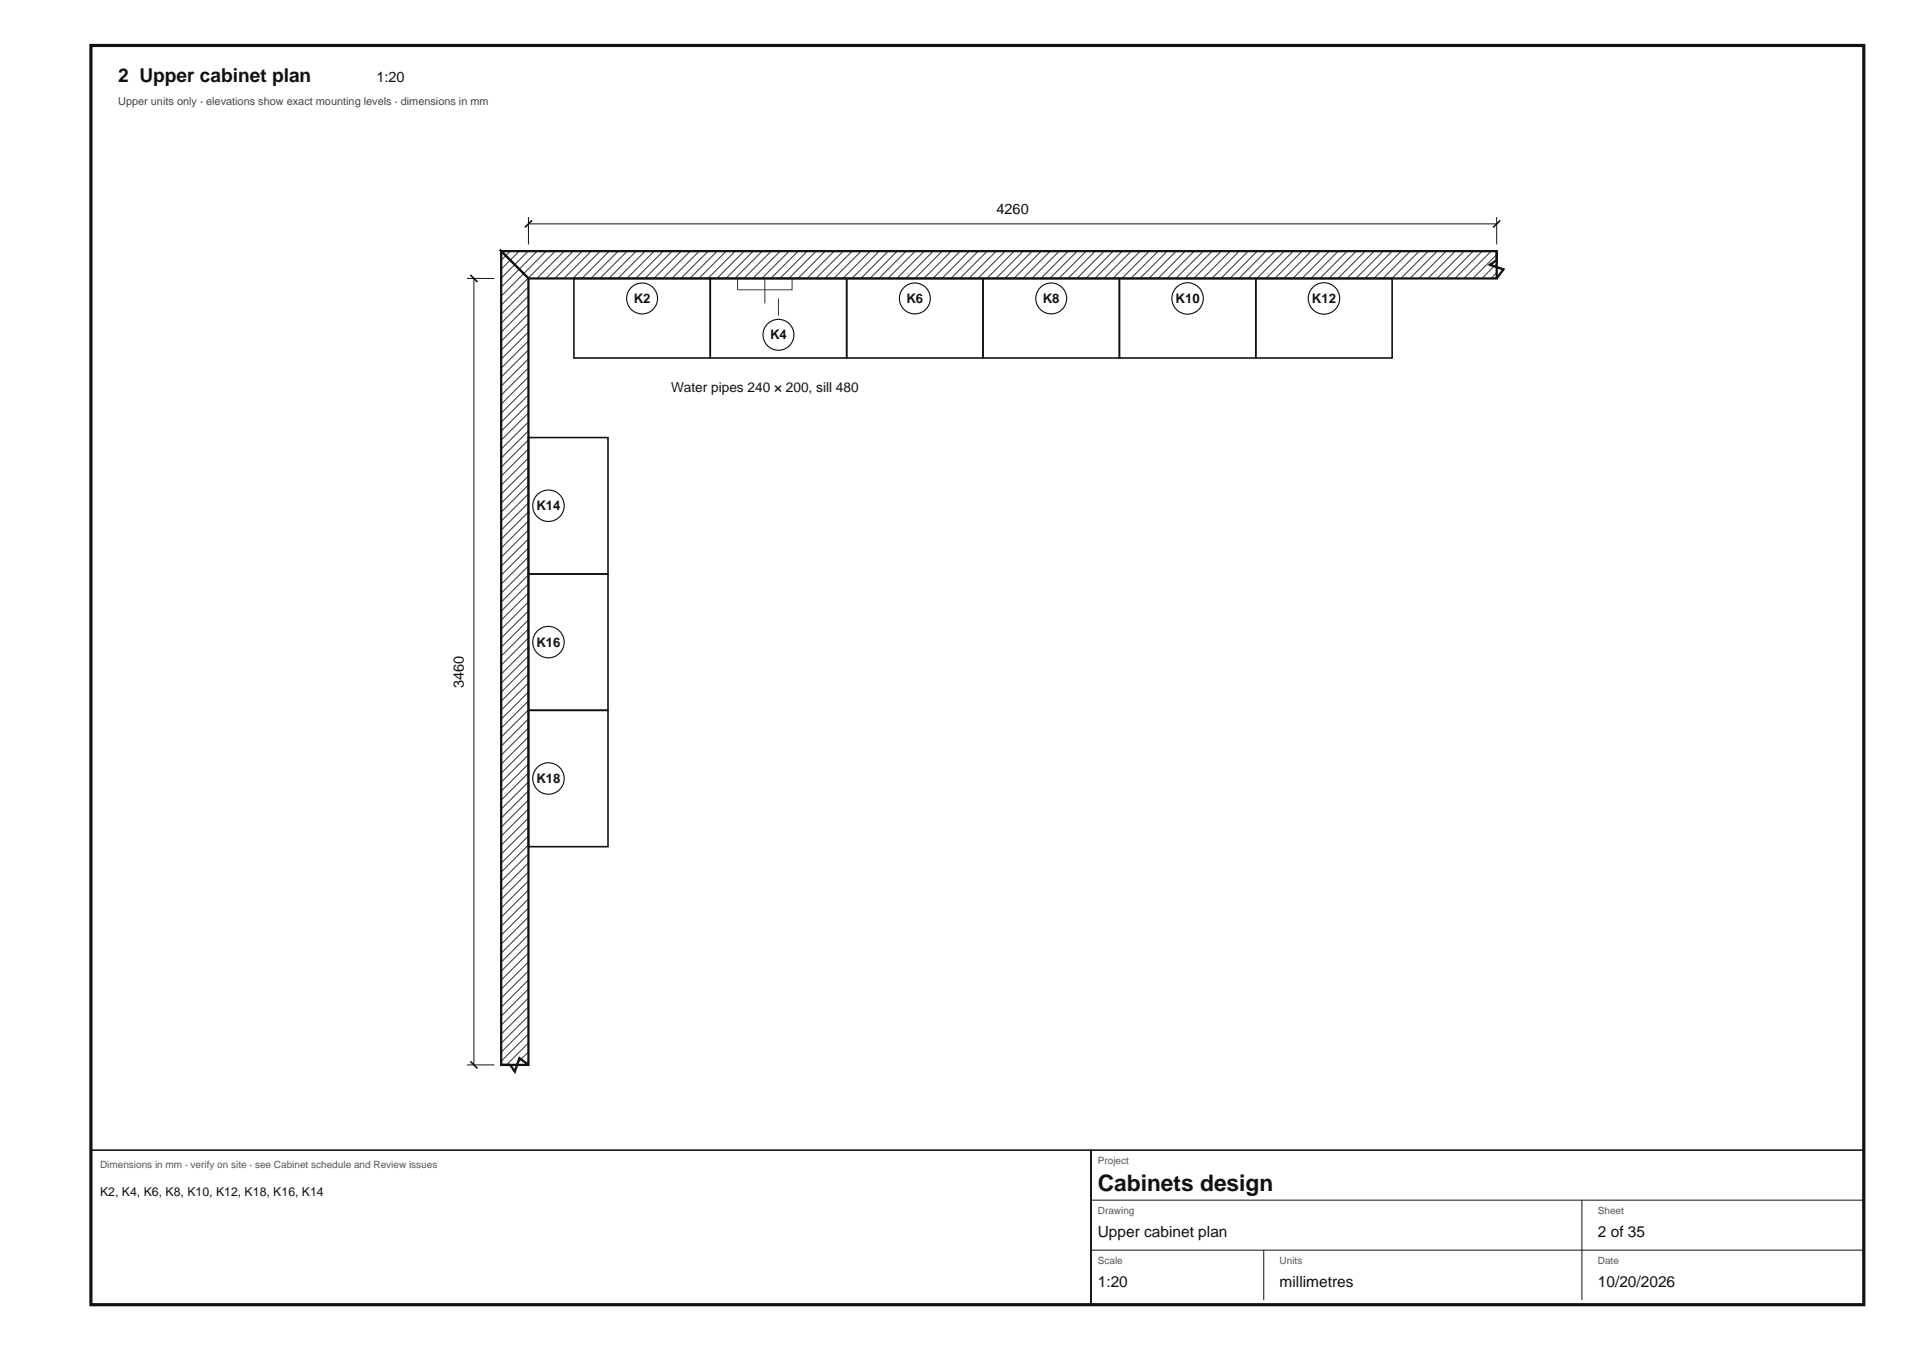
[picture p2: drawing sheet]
<svg xmlns="http://www.w3.org/2000/svg" width="420mm" height="297mm" viewBox="0 0 420 297" stroke-linecap="round" stroke-linejoin="round" font-family="sans-serif">
<path d="M20 10h390.1v277h-390.1z" fill="none" stroke="#111" stroke-width=".7" stroke-linecap="butt"/>
<path d="M110.3 55.3h219v6h-219z" fill="#fff"/>
<g fill="none" stroke="#333" stroke-width=".22">
<path d="M110.3 55.3h-.1M112.2 55.3l-2 2M114.2 55.3l-4 4M116.2 55.3l-6 5.9M118.2 55.3l-6 6M120.2 55.3l-6 6M122.1 55.3l-6 6M124.1 55.3l-6 6M126.1 55.3l-6 6M128.1 55.3l-6 6M130.1 55.3l-6 6M132 55.3l-6 6"/>
<path d="M134 55.3l-6 6M136 55.3l-6 6M138 55.3l-6 6M140 55.3l-6 6M141.9 55.3l-6 6M143.9 55.3l-6 6M145.9 55.3l-6 6M147.9 55.3l-6 6M149.9 55.3l-6 6M151.8 55.3l-6 6M153.8 55.3l-6 6M155.8 55.3l-6 6"/>
<path d="M157.8 55.3l-6 6M159.8 55.3l-6 6M161.7 55.3l-6 6M163.7 55.3l-6 6M165.7 55.3l-6 6M167.7 55.3l-6 6M169.7 55.3l-6 6M171.6 55.3l-6 6M173.6 55.3l-6 6M175.6 55.3l-6 6M177.6 55.3l-6 6M179.6 55.3l-6 6"/>
<path d="M181.5 55.3l-6 6M183.5 55.3l-6 6M185.5 55.3l-6 6M187.5 55.3l-6 6M189.5 55.3l-6 6M191.4 55.3l-6 6M193.4 55.3l-6 6M195.4 55.3l-6 6M197.4 55.3l-6 6M199.4 55.3l-6 6M201.4 55.3l-6.1 6M203.3 55.3l-6 6"/>
<path d="M205.3 55.3l-6 6M207.3 55.3l-6 6M209.3 55.3l-6 6M211.3 55.3l-6 6M213.2 55.3l-6 6M215.2 55.3l-6 6M217.2 55.3l-6 6M219.2 55.3l-6 6M221.2 55.3l-6 6M223.1 55.3l-6 6M225.1 55.3l-6 6M227.1 55.3l-6 6"/>
<path d="M229.1 55.3l-6 6M231.1 55.3l-6 6M233 55.3l-6 6M235 55.3l-6 6M237 55.3l-6 6M239 55.3l-6 6M241 55.3l-6 6M242.9 55.3l-6 6M244.9 55.3l-6 6M246.9 55.3l-6 6M248.9 55.3l-6 6M250.9 55.3l-6 6"/>
<path d="M252.8 55.3l-6 6M254.8 55.3l-6 6M256.8 55.3l-6 6M258.8 55.3l-6 6M260.8 55.3l-6 6M262.7 55.3l-6 6M264.7 55.3l-6 6M266.7 55.3l-6 6M268.7 55.3l-6 6M270.7 55.3l-6 6M272.6 55.3l-6 6M274.6 55.3l-6 6"/>
<path d="M276.6 55.3l-6 6M278.6 55.3l-6 6M280.6 55.3l-6 6M282.5 55.3l-6 6M284.5 55.3l-6 6M286.5 55.3l-6 6M288.5 55.3l-6 6M290.5 55.3l-6 6M292.4 55.3l-6 6M294.4 55.3l-6 6M296.4 55.3l-6 6M298.4 55.3l-6 6"/>
<path d="M300.4 55.3l-6 6M302.3 55.3l-6 6M304.3 55.3l-6 6M306.3 55.3l-6 6M308.3 55.3l-6 6M310.3 55.3l-6 6M312.2 55.3l-6 6M314.2 55.3l-6 6M316.2 55.3l-6 6M318.2 55.3l-6 6M320.2 55.3l-6 6M322.1 55.3l-6 6"/>
<path d="M324.1 55.3l-6 6M326.1 55.3l-6 6M328.1 55.3l-6 6M329.3 56l-5.2 5.3M329.3 58l-3.3 3.3M329.3 59.9l-1.3 1.4M162.3 61.3h12v2.5h-12z"/>
</g>
<path d="M110.3 55.3h219v6h-213zM329.3 55.3v2l-1.5 1 3 1-1.5 2" fill="none" stroke="#111" stroke-width=".5"/>
<path d="M168.3 61.3v5.5" fill="none" stroke="#333" stroke-width=".22" stroke-dasharray="6 1 1 1" stroke-linecap="butt"/>
<path d="M110.3 55.3h6v179h-6z" fill="#fff"/>
<g fill="none" stroke="#333" stroke-width=".22">
<path d="M110.3 55.3h-.1M112.2 55.3l-2 2M114.2 55.3l-4 4M116.2 55.3l-6 5.9M116.3 57.1l-6.1 6.1M116.3 59.1l-6.1 6.1M116.3 61.1l-6.1 6.1M116.3 63.1l-6.1 6.1M116.3 65l-6.1 6.1M116.3 67l-6.1 6.1M116.3 69l-6.1 6.1M116.3 71l-6.1 6.1"/>
<path d="M116.3 73l-6.1 6.1M116.3 74.9l-6.1 6.1M116.3 76.9l-6.1 6.1M116.3 78.9l-6.1 6.1M116.3 80.9l-6.1 6.1M116.3 82.9l-6.1 6.1M116.3 84.8l-6.1 6.1M116.3 86.8l-6.1 6.1M116.3 88.8l-6.1 6.1M116.3 90.8l-6.1 6.1M116.3 92.8l-6.1 6.1M116.3 94.7l-6.1 6.2"/>
<path d="M116.3 96.7l-6.1 6.1M116.3 98.7l-6.1 6.1M116.3 100.7l-6.1 6.1M116.3 102.7l-6.1 6.1M116.3 104.7l-6.1 6.1M116.3 106.6l-6.1 6.1M116.3 108.6l-6.1 6.1M116.3 110.6l-6.1 6.1M116.3 112.6l-6.1 6.1M116.3 114.6l-6.1 6.1M116.3 116.5l-6.1 6.1M116.3 118.5l-6.1 6.1"/>
<path d="M116.3 120.5l-6.1 6.1M116.3 122.5l-6.1 6.1M116.3 124.5l-6.1 6.1M116.3 126.4l-6.1 6.1M116.3 128.4l-6.1 6.1M116.3 130.4l-6.1 6.1M116.3 132.4l-6.1 6.1M116.3 134.4l-6.1 6.1M116.3 136.3l-6.1 6.1M116.3 138.3l-6.1 6.1M116.3 140.3l-6.1 6.1M116.3 142.3l-6.1 6.1"/>
<path d="M116.3 144.3l-6.1 6.1M116.3 146.2l-6.1 6.1M116.3 148.2l-6.1 6.1M116.3 150.2l-6.1 6.1M116.3 152.2l-6.1 6.1M116.3 154.2l-6.1 6.1M116.3 156.1l-6.1 6.1M116.3 158.1l-6.1 6.1M116.3 166l-6.1 6.1M116.3 170l-6.1 6.1M116.3 175.9l-6.1 6.1M116.3 160.1l-6.1 6.1"/>
<path d="M116.3 162.1l-6.1 6.1M116.3 164.1l-6.1 6.1M116.3 168l-6.1 6.1M116.3 172l-6.1 6.1M116.3 174l-6.1 6.1M116.3 177.9l-6.1 6.1M116.3 179.9l-6.1 6.1M116.3 181.9l-6.1 6.1M116.3 183.9l-6.1 6.1M116.3 185.8l-6.1 6.1M116.3 187.8l-6.1 6.1M116.3 189.8l-6.1 6.1"/>
<path d="M116.3 191.8l-6.1 6.1M116.3 193.8l-6.1 6.1M116.3 195.7l-6.1 6.1M116.3 197.7l-6.1 6.1M116.3 199.7l-6.1 6.1M116.3 201.7l-6.1 6.1M116.3 203.7l-6.1 6.1M116.3 205.6l-6.1 6.1M116.3 207.6l-6.1 6.1M116.3 209.6l-6.1 6.1M116.3 211.6l-6.1 6.1M116.3 213.6l-6.1 6.1"/>
<path d="M116.3 215.5l-6.1 6.1M116.3 217.5l-6.1 6.1M116.3 219.5l-6.1 6.1M116.3 221.5l-6.1 6.1M116.3 223.5l-6.1 6.1M116.3 225.4l-6.1 6.1M116.3 227.4l-6.1 6.1M116.3 229.4l-4.9 4.9M116.3 231.4l-2.9 2.9M116.3 233.4l-.9 .9"/>
</g>
<path d="M110.3 55.3l6 6v173h-6zM110.3 234.3h2l1 1.5 1-3 2 1.5" fill="none" stroke="#111" stroke-width=".5"/>
<g fill="none" stroke="#111" stroke-width=".35">
<path d="M117 48.5l-1.5 1.5M330.1 48.5l-1.6 1.5M103.5 60.5l1.5 1.5M126.3 61.3h30v17.5h-30zM156.3 61.3h30v17.5h-30zM186.3 61.3h30v17.5h-30zM216.3 61.3h30v17.5h-30zM246.3 61.3h30v17.5h-30zM276.3 61.3h30v17.5h-30zM116.3 96.3h17.5v30h-17.5zM116.3 126.3h17.5v30h-17.5zM116.3 156.3h17.5v30h-17.5z"/>
<path d="M103.5 233.5l1.5 1.6"/>
</g>
<path d="M116.3 49.3h213M116.3 47.8v6M329.3 47.8v6M102.8 61.3h6M104.3 61.3v173M102.8 234.3h6" fill="none" stroke="#111" stroke-width=".22"/>
<circle cx="141.3" cy="65.7" r="3.4" fill="#fff"/>
<circle cx="141.3" cy="65.7" r="3.4" fill="none" stroke="#111" stroke-width=".25"/>
<path d="M171.3 65.7v3.8" fill="none" stroke="#333" stroke-width=".22"/>
<circle cx="171.3" cy="73.7" r="3.4" fill="#fff"/>
<circle cx="171.3" cy="73.7" r="3.4" fill="none" stroke="#111" stroke-width=".25"/>
<circle cx="201.3" cy="65.7" r="3.4" fill="#fff"/>
<circle cx="201.3" cy="65.7" r="3.4" fill="none" stroke="#111" stroke-width=".25"/>
<circle cx="231.3" cy="65.7" r="3.4" fill="#fff"/>
<circle cx="231.3" cy="65.7" r="3.4" fill="none" stroke="#111" stroke-width=".25"/>
<circle cx="261.3" cy="65.7" r="3.5" fill="#fff"/>
<circle cx="261.3" cy="65.7" r="3.5" fill="none" stroke="#111" stroke-width=".25"/>
<circle cx="291.3" cy="65.7" r="3.5" fill="#fff"/>
<circle cx="291.3" cy="65.7" r="3.5" fill="none" stroke="#111" stroke-width=".25"/>
<circle cx="120.7" cy="171.3" r="3.5" fill="#fff"/>
<circle cx="120.7" cy="171.3" r="3.5" fill="none" stroke="#111" stroke-width=".25"/>
<circle cx="120.7" cy="141.3" r="3.5" fill="#fff"/>
<circle cx="120.7" cy="141.3" r="3.5" fill="none" stroke="#111" stroke-width=".25"/>
<circle cx="120.7" cy="111.3" r="3.5" fill="#fff"/>
<circle cx="120.7" cy="111.3" r="3.5" fill="none" stroke="#111" stroke-width=".25"/>
<path d="M20 253h220v34h-220zM240 253h170.1v34h-170.1z" fill="none" stroke="#111" stroke-width=".35"/>
<path d="M240 264h170.1M240 275h170.1M278 275v11M348 264v22" fill="none" stroke="#111" stroke-width=".22"/>
<text font-size="5" fill="#111" x="241.5" y="262">Cabinets design</text>
<text font-size="4.2" fill="#111" x="26" y="18">2 Upper cabinet plan</text>
<g font-size="3.4" fill="#111">
<text x="241.5" y="272">Upper cabinet plan</text>
<text x="351.5" y="272">2 of 35</text>
<text x="241.5" y="283">1:20</text>
<text x="281.5" y="283">millimetres</text>
<text x="351.5" y="283">10/20/2026</text>
</g>
<g font-size="3.2" fill="#111">
<text x="82.8" y="18">1:20</text>
<text x="219.2" y="47.1">4260</text>
<text x="102.1" y="151.3" transform="rotate(-90 102.1 151.3)">3460</text>
</g>
<text font-size="3" fill="#111" x="147.6" y="86.3">Water pipes 240 × 200, sill 480</text>
<g font-size="2.9" fill="#111">
<text x="139.4" y="66.7">K2</text>
<text x="199.4" y="66.7">K6</text>
<text x="229.4" y="66.7">K8</text>
<text x="258.6" y="66.7">K10</text>
<text x="288.6" y="66.7">K12</text>
<text x="169.4" y="74.7">K4</text>
<text x="118" y="112.3">K14</text>
<text x="118" y="142.3">K16</text>
<text x="118" y="172.3">K18</text>
</g>
<text font-size="2.7" fill="#111" x="22" y="263">K2, K4, K6, K8, K10, K12, K18, K16, K14</text>
<text font-size="2.4" fill="#444" x="26" y="23">Upper units only · elevations show exact mounting levels · dimensions in mm</text>
<g font-size="2.2" fill="#555">
<text x="22" y="257">Dimensions in mm · verify on site · see Cabinet schedule and Review issues</text>
<text x="241.5" y="256">Project</text>
<text x="241.5" y="267">Drawing</text>
<text x="351.5" y="267">Sheet</text>
<text x="241.5" y="278">Scale</text>
<text x="281.5" y="278">Units</text>
<text x="351.5" y="278">Date</text>
</g>
</svg>
